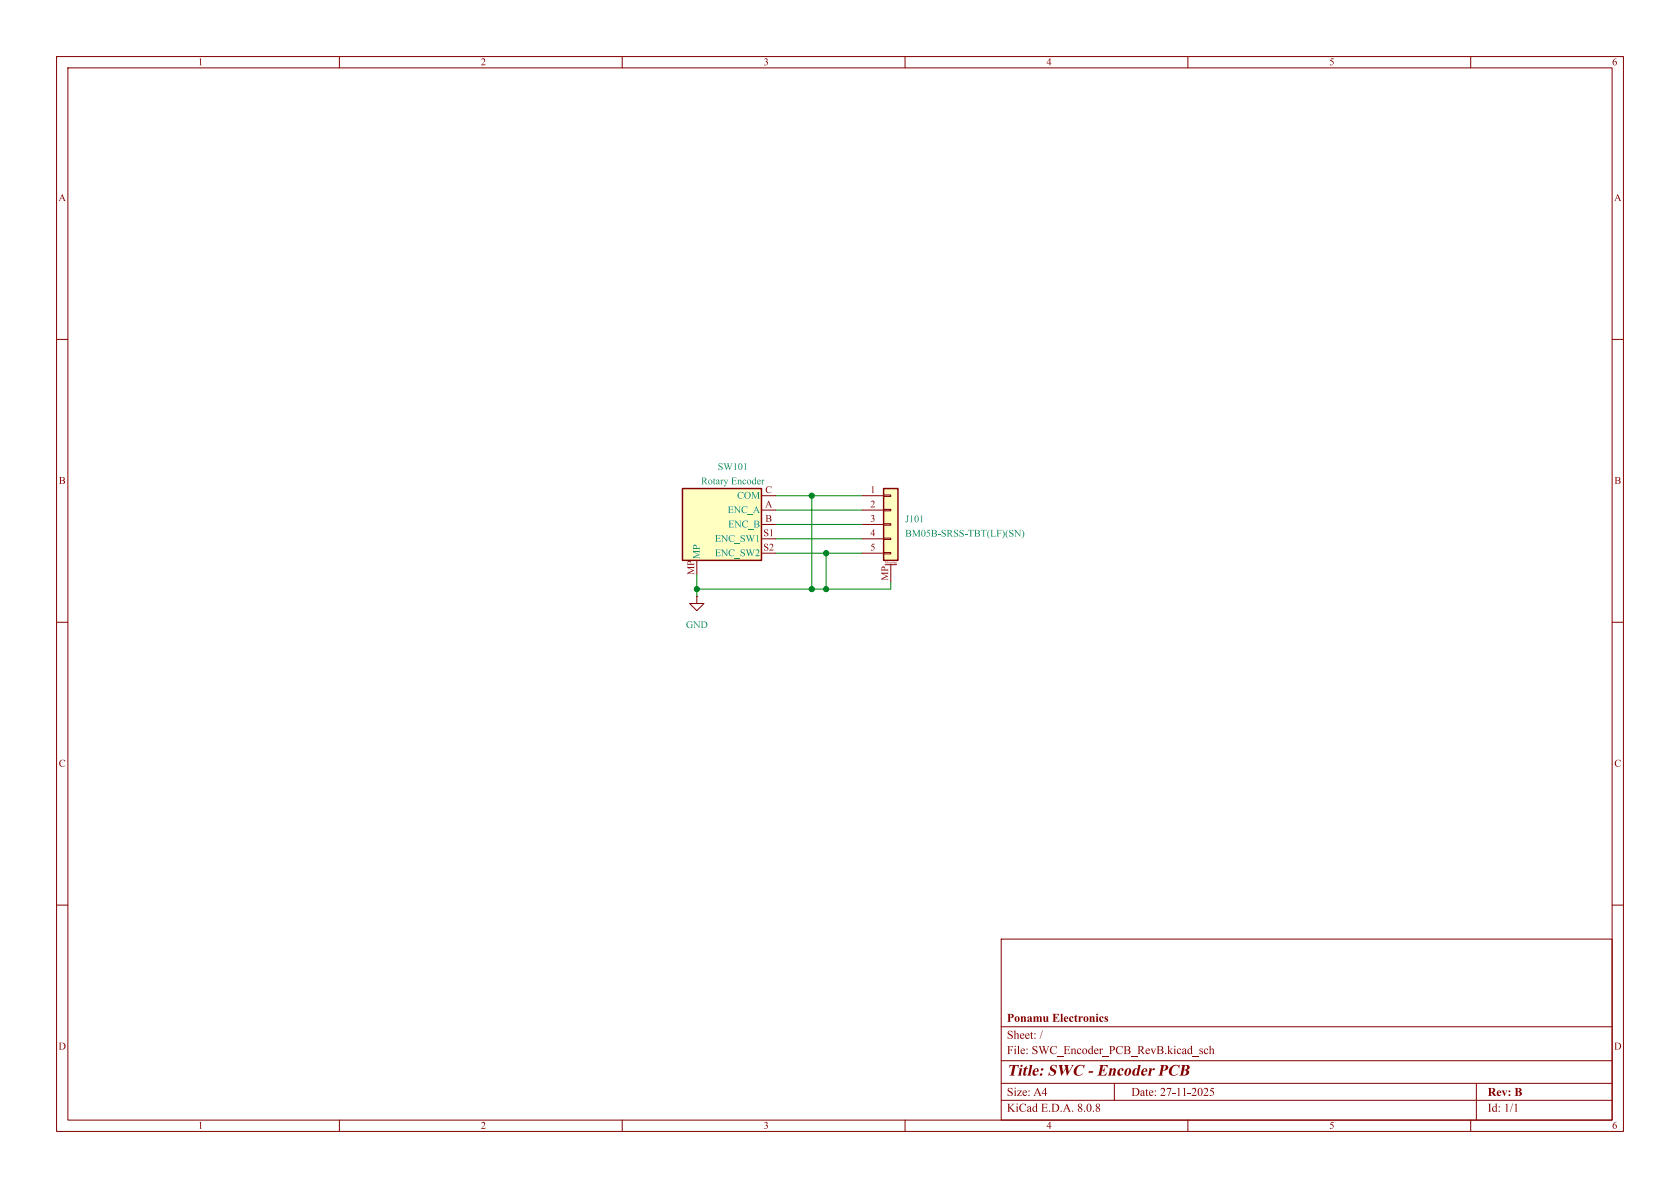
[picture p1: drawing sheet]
<svg xmlns="http://www.w3.org/2000/svg" width="297mm" height="210mm" viewBox="0 0 297 210" stroke-linecap="round" stroke-linejoin="round" font-family="sans-serif">
<g fill="none" stroke="#840000" stroke-width=".18">
<path d="M10 10h277v190h-277zM12 12h273v186h-273zM60 10v2M110 10v2M160 10v2M210 10v2M260 10v2M10 60h2M285 60h2M10 110h2M285 110h2M10 160h2"/>
<path d="M177 166h108v32h-108zM285 160h2M60 198v2M110 198v2M160 198v2M177 194.5h108M177 191.5h108M177 187.5h108M177 181.5h108M197 191.5v3M210 198v2M260 198v2"/>
<path d="M261 191.5v6.5"/>
</g>
<path d="M120.6 86.4h14v12.7h-14z" fill="#ffffc2"/>
<path d="M120.6 86.4h14v12.7h-14z" fill="none" stroke="#840000" stroke-width=".25"/>
<path d="M134.6 90.2h2.6M134.6 92.7h2.6M134.6 87.6h2.6" fill="none" stroke="#840000" stroke-width=".18"/>
<path d="M156.2 86.4h2.5v12.7h-2.5z" fill="#ffffc2"/>
<g fill="none" stroke="#840000" stroke-width=".18">
<path d="M152.4 87.6h3.8M152.4 90.2h3.8M152.4 92.7h3.8M152.4 95.3h3.8M152.4 97.8h3.8M156.2 97.7h1.3v.2h-1.3zM156.2 95.1h1.3v.3h-1.3zM156.2 92.6h1.3v.2h-1.3zM156.2 90h1.3v.3h-1.3zM156.2 87.5h1.3v.3h-1.3zM156.5 99.8h2M157.5 99.8v3.1"/>
<path d="M123.2 105.4v1.3h1.3l-1.3 1.3-1.3-1.3h1.3M123.2 105.4h.1"/>
</g>
<path d="M156.2 86.4h2.5v12.7h-2.5z" fill="none" stroke="#840000" stroke-width=".25"/>
<path d="M137.2 97.8h15.2M137.2 87.6h15.2M137.2 95.3h15.2M137.2 92.7h15.2M137.2 90.2h15.2M143.5 87.6v16.5M146 97.8v6.3M123.2 101.6v3.8M157.5 102.9v1.2h-34.3" fill="none" stroke="#008400" stroke-width=".18"/>
<g fill="#008400" stroke="#008400" stroke-width=".18">
<circle cx="143.5" cy="104.1" r=".46"/>
<circle cx="146" cy="104.1" r=".46"/>
<circle cx="146" cy="97.8" r=".46"/>
<circle cx="143.5" cy="87.6" r=".46"/>
<circle cx="123.2" cy="104.1" r=".46"/>
</g>
<text font-size="2.8" fill="#840000" x="178" y="190.9">Title:SWC- EncoderPCB</text>
<g font-size="2.1" fill="#840000">
<text x="178" y="184.2">Sheet:/</text>
<text x="178" y="181.2">PonamuElectronics</text>
<text x="178" y="186.9">File: SWC_Encoder_PCB_RevB.kicad_sch</text>
<text x="178" y="197.1">KiCadE.D.A. 8.0.8</text>
<text x="178" y="194.3">Size:A4</text>
<text x="200" y="194.3">Date:27-11-2025</text>
<text x="263" y="194.3">Rev:B</text>
<text x="263" y="197.1">Id: 1/1</text>
</g>
<g font-size="1.8" fill="#840000">
<text x="35" y="12">1</text>
<text x="85" y="12">2</text>
<text x="135" y="12">3</text>
<text x="185" y="12">4</text>
<text x="235" y="12">5</text>
<text x="285" y="12">6</text>
<text x="10.3" y="36">A</text>
<text x="285.3" y="36">A</text>
<text x="10.4" y="86">B</text>
<text x="135.2" y="89.9">A</text>
<text x="135.3" y="87.4">C</text>
<text x="153.9" y="87.4">1</text>
<text x="153.9" y="89.9">2</text>
<text x="285.4" y="86">B</text>
<text x="135" y="95">S1</text>
<text x="135.3" y="92.5">B</text>
<text x="153.9" y="92.5">3</text>
<text x="153.9" y="95">4</text>
<text x="122.9" y="101.6" transform="rotate(-90 122.9 101.6)">MP</text>
<text x="135" y="97.5">S2</text>
<text x="153.9" y="97.5">5</text>
<text x="157.2" y="102.6" transform="rotate(-90 157.2 102.6)">MP</text>
<text x="10.4" y="136">C</text>
<text x="285.4" y="136">C</text>
<text x="10.3" y="186">D</text>
<text x="285.3" y="186">D</text>
<text x="35" y="200">1</text>
<text x="85" y="200">2</text>
<text x="135" y="200">3</text>
<text x="185" y="200">4</text>
<text x="235" y="200">5</text>
<text x="285" y="200">6</text>
</g>
<g font-size="1.8" fill="#008484">
<text x="126.9" y="83.5">SW101</text>
<text x="123.9" y="86.1">RotaryEncoder</text>
<text x="130.3" y="88.6">COM</text>
<text x="128.6" y="91.2">ENC_A</text>
<text x="128.7" y="93.7">ENC_B</text>
<text x="160" y="95.3">BM05B-SRSS-TBT(LF)(SN)</text>
<text x="160" y="92.8">J101</text>
<text x="124.2" y="98.8" transform="rotate(-90 124.2 98.8)">MP</text>
<text x="126.4" y="96.2">ENC_SW1</text>
<text x="126.4" y="98.8">ENC_SW2</text>
<text x="121.3" y="111.5">GND</text>
</g>
<text font-size=".5" fill="#840000" x="156.4" y="99.7">Mounting</text>
</svg>
